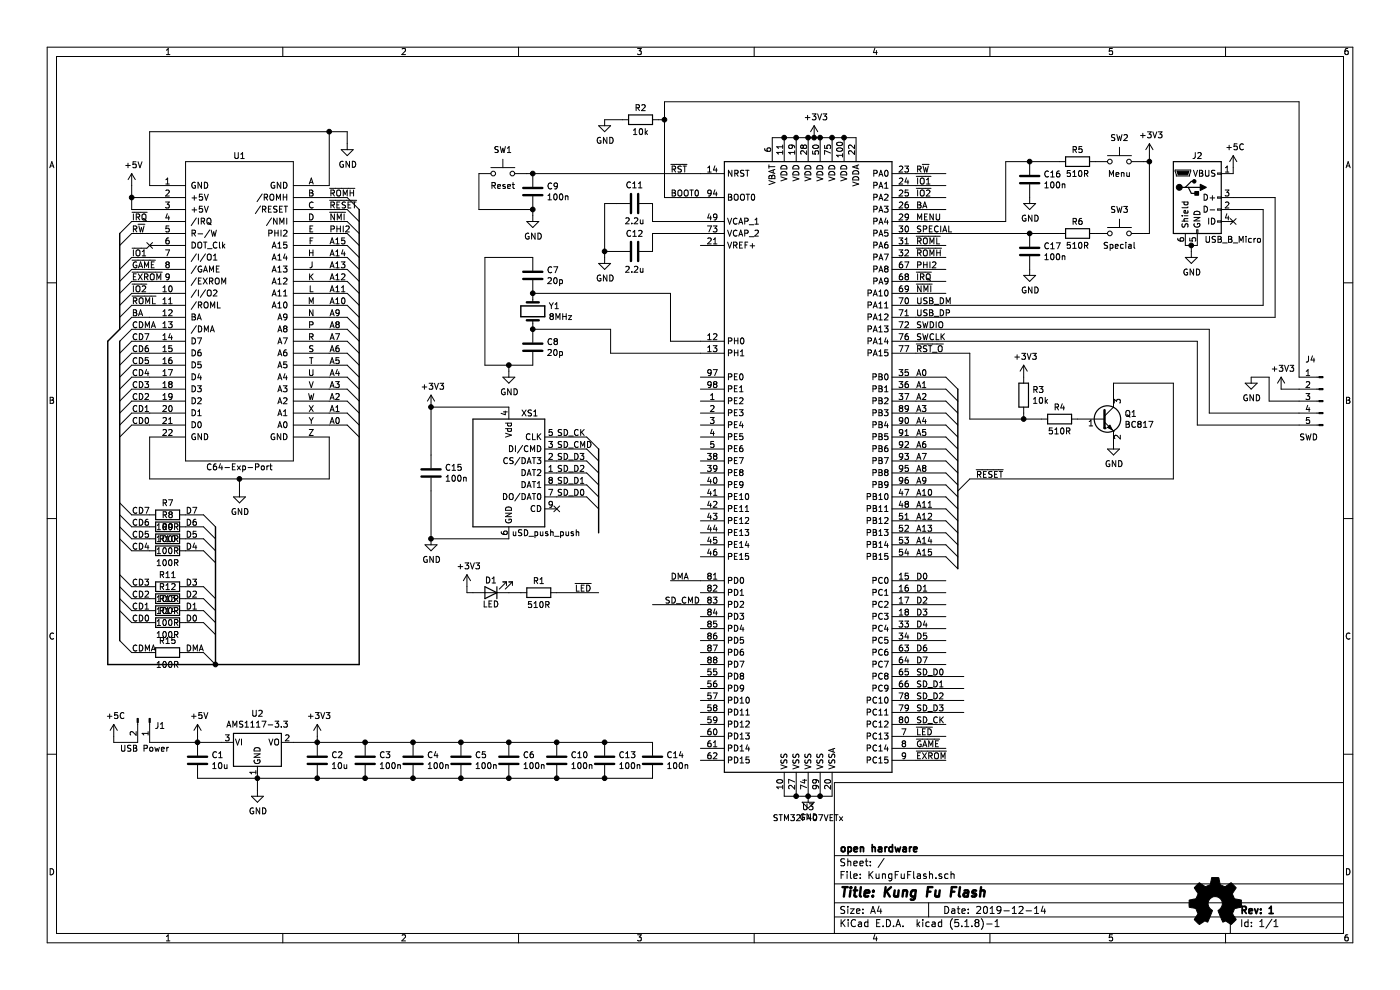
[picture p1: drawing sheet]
EESchema Schematic File Version 4
EELAYER 30 0
EELAYER END
$Descr A4 11693 8268
encoding utf-8
Sheet 1 1
Title "Kung Fu Flash"
Date "2019-12-14"
Rev "1"
Comp "open hardware"
Comment1 ""
Comment2 ""
Comment3 ""
Comment4 ""
$EndDescr
Wire Wire Line
	1100 1550 1100 1650
Wire Wire Line
	1100 1650 1250 1650
Wire Wire Line
	1250 1550 1250 1100
Wire Wire Line
	2750 1100 2750 1550
$Comp
L power:GND #PWR0101
U 1 1
P 2900 1200
F 0 "#PWR0101" H 2900 950 50  0001 C CNN
F 1 "GND" H 2905 1027 50  0000 C CNN
F 2 "" H 2900 1200 50  0001 C CNN
F 3 "" H 2900 1200 50  0001 C CNN
	1    2900 1200
	1    0    0    -1  
$EndComp
Wire Wire Line
	2900 1100 2900 1200
Wire Wire Line
	1250 1100 2750 1100
Wire Wire Line
	2900 1100 2750 1100
Connection ~ 2750 1100
NoConn ~ 1250 2050
Entry Wire Line
	1000 1950 1100 1850
Entry Wire Line
	1000 2050 1100 1950
Entry Wire Line
	1000 2250 1100 2150
Entry Wire Line
	1000 2350 1100 2250
Entry Wire Line
	1000 2450 1100 2350
Entry Wire Line
	1000 2550 1100 2450
Entry Wire Line
	1000 2650 1100 2550
Entry Wire Line
	1000 2750 1100 2650
Entry Bus Bus
	900  2850 1000 2750
Entry Wire Line
	1000 2950 1100 2850
Entry Wire Line
	1000 3050 1100 2950
Entry Wire Line
	1000 3150 1100 3050
Entry Wire Line
	1000 3250 1100 3150
Entry Wire Line
	1000 3350 1100 3250
Entry Wire Line
	1000 3450 1100 3350
Entry Wire Line
	1000 3550 1100 3450
Entry Wire Line
	1000 3650 1100 3550
Wire Wire Line
	1250 3650 1250 4000
Wire Wire Line
	2750 4000 2750 3650
Entry Wire Line
	1000 4200 1100 4300
Entry Wire Line
	1000 4300 1100 4400
Entry Wire Line
	1000 4400 1100 4500
Entry Wire Line
	1000 4500 1100 4600
$Comp
L power:GND #PWR0102
U 1 1
P 2000 4100
F 0 "#PWR0102" H 2000 3850 50  0001 C CNN
F 1 "GND" H 2005 3927 50  0000 C CNN
F 2 "" H 2000 4100 50  0001 C CNN
F 3 "" H 2000 4100 50  0001 C CNN
	1    2000 4100
	1    0    0    -1  
$EndComp
Entry Wire Line
	1000 4800 1100 4900
Entry Wire Line
	1000 4900 1100 5000
Entry Wire Line
	1000 5000 1100 5100
Entry Wire Line
	1000 5100 1100 5200
Entry Wire Line
	1700 4300 1800 4400
Entry Wire Line
	1700 4400 1800 4500
Entry Wire Line
	1700 4500 1800 4600
Entry Wire Line
	1700 4600 1800 4700
Entry Wire Line
	1700 4900 1800 5000
Entry Wire Line
	1700 5000 1800 5100
Entry Wire Line
	1700 5100 1800 5200
Entry Wire Line
	1700 5200 1800 5300
Wire Wire Line
	1250 4000 2000 4000
Wire Wire Line
	2000 4100 2000 4000
Connection ~ 2000 4000
Wire Wire Line
	2000 4000 2750 4000
Text Label 1100 2850 0    50   ~ 0
CD7
Wire Wire Line
	1100 1850 1250 1850
Wire Wire Line
	1100 1950 1250 1950
Wire Wire Line
	1100 2150 1250 2150
Wire Wire Line
	1100 2250 1250 2250
Wire Wire Line
	1100 2850 1250 2850
Wire Wire Line
	1100 2950 1250 2950
Wire Wire Line
	1100 3050 1250 3050
Wire Wire Line
	1100 3150 1250 3150
Wire Wire Line
	1100 3250 1250 3250
Wire Wire Line
	1100 3350 1250 3350
Wire Wire Line
	1100 3450 1250 3450
Wire Wire Line
	1100 3550 1250 3550
Wire Wire Line
	1100 4300 1250 4300
Wire Wire Line
	1100 4400 1250 4400
Wire Wire Line
	1100 4500 1250 4500
Wire Wire Line
	1100 4600 1250 4600
Wire Wire Line
	1100 4900 1250 4900
Wire Wire Line
	1100 5000 1250 5000
Wire Wire Line
	1100 5100 1250 5100
Wire Wire Line
	1100 5200 1250 5200
Wire Wire Line
	1550 4300 1700 4300
Wire Wire Line
	1550 4400 1700 4400
Wire Wire Line
	1550 4500 1700 4500
Wire Wire Line
	1550 4600 1700 4600
Wire Wire Line
	1550 4900 1700 4900
Wire Wire Line
	1550 5000 1700 5000
Wire Wire Line
	1550 5100 1700 5100
Wire Wire Line
	1550 5200 1700 5200
Text Label 1100 2950 0    50   ~ 0
CD6
Text Label 1100 3050 0    50   ~ 0
CD5
Text Label 1100 3150 0    50   ~ 0
CD4
Text Label 1100 3250 0    50   ~ 0
CD3
Text Label 1100 3350 0    50   ~ 0
CD2
Text Label 1100 3450 0    50   ~ 0
CD1
Text Label 1100 3550 0    50   ~ 0
CD0
Wire Wire Line
	1100 2350 1250 2350
Wire Wire Line
	1100 2450 1250 2450
Wire Wire Line
	1100 2550 1250 2550
Wire Wire Line
	1100 2650 1250 2650
Text Label 1100 4300 0    50   ~ 0
CD7
Text Label 1100 4400 0    50   ~ 0
CD6
Text Label 1100 4500 0    50   ~ 0
CD5
Text Label 1100 4600 0    50   ~ 0
CD4
Text Label 1100 4900 0    50   ~ 0
CD3
Text Label 1100 5000 0    50   ~ 0
CD2
Text Label 1100 5100 0    50   ~ 0
CD1
Text Label 1100 5200 0    50   ~ 0
CD0
Text Label 1550 4300 0    50   ~ 0
D7
Text Label 1550 4400 0    50   ~ 0
D6
Text Label 1550 4500 0    50   ~ 0
D5
Text Label 1550 4600 0    50   ~ 0
D4
Text Label 1550 4900 0    50   ~ 0
D3
Text Label 1550 5000 0    50   ~ 0
D2
Text Label 1550 5100 0    50   ~ 0
D1
Text Label 1550 5200 0    50   ~ 0
D0
Entry Wire Line
	2900 1650 3000 1750
Entry Wire Line
	2900 1750 3000 1850
Entry Wire Line
	2900 1850 3000 1950
Entry Wire Line
	2900 1950 3000 2050
Entry Wire Line
	2900 2050 3000 2150
Entry Wire Line
	2900 2150 3000 2250
Entry Wire Line
	2900 2250 3000 2350
Entry Wire Line
	2900 2350 3000 2450
Entry Wire Line
	2900 2450 3000 2550
Entry Wire Line
	2900 2550 3000 2650
Entry Wire Line
	2900 2650 3000 2750
Entry Wire Line
	2900 2750 3000 2850
Entry Wire Line
	2900 2850 3000 2950
Entry Wire Line
	2900 2950 3000 3050
Entry Wire Line
	2900 3050 3000 3150
Entry Wire Line
	2900 3150 3000 3250
Entry Wire Line
	2900 3250 3000 3350
Entry Wire Line
	2900 3350 3000 3450
Entry Wire Line
	2900 3450 3000 3550
Entry Wire Line
	2900 3550 3000 3650
Wire Wire Line
	2750 1650 2900 1650
Wire Wire Line
	2900 1750 2750 1750
Wire Wire Line
	2750 1850 2900 1850
Wire Wire Line
	2900 1950 2750 1950
Wire Wire Line
	2750 2050 2900 2050
Wire Wire Line
	2900 2150 2750 2150
Wire Wire Line
	2750 2250 2900 2250
Wire Wire Line
	2900 2350 2750 2350
Wire Wire Line
	2750 2450 2900 2450
Wire Wire Line
	2900 2550 2750 2550
Wire Wire Line
	2750 2650 2900 2650
Wire Wire Line
	2900 2750 2750 2750
Wire Wire Line
	2750 2850 2900 2850
Wire Wire Line
	2900 2950 2750 2950
Wire Wire Line
	2750 3050 2900 3050
Wire Wire Line
	2900 3150 2750 3150
Wire Wire Line
	2750 3250 2900 3250
Wire Wire Line
	2900 3350 2750 3350
Wire Wire Line
	2750 3450 2900 3450
Wire Wire Line
	2900 3550 2750 3550
Text Label 2750 1650 0    50   ~ 0
~ROMH
Text Label 2750 1750 0    50   ~ 0
~RESET
Text Label 2750 1850 0    50   ~ 0
~NMI
Text Label 2750 1950 0    50   ~ 0
PHI2
Text Label 2750 2050 0    50   ~ 0
A15
Text Label 2750 2150 0    50   ~ 0
A14
Text Label 2750 2250 0    50   ~ 0
A13
Text Label 2750 2350 0    50   ~ 0
A12
Text Label 2750 2450 0    50   ~ 0
A11
Text Label 2750 2550 0    50   ~ 0
A10
Text Label 2750 2650 0    50   ~ 0
A9
Text Label 2750 2750 0    50   ~ 0
A8
Text Label 2750 2850 0    50   ~ 0
A7
Text Label 2750 2950 0    50   ~ 0
A6
Text Label 2750 3050 0    50   ~ 0
A5
Text Label 2750 3150 0    50   ~ 0
A4
Text Label 2750 3250 0    50   ~ 0
A3
Text Label 2750 3350 0    50   ~ 0
A2
Text Label 2750 3450 0    50   ~ 0
A1
Text Label 2750 3550 0    50   ~ 0
A0
Text Label 1100 1850 0    50   ~ 0
~IRQ
Text Label 1100 1950 0    50   ~ 0
R~W
Text Label 1100 2150 0    50   ~ 0
~IO1
Text Label 1100 2250 0    50   ~ 0
~GAME
Text Label 1100 2350 0    50   ~ 0
~EXROM
Text Label 1100 2450 0    50   ~ 0
~IO2
Text Label 1100 2550 0    50   ~ 0
~ROML
Text Label 1100 2650 0    50   ~ 0
BA
Wire Wire Line
	1250 1750 1100 1750
Wire Wire Line
	1100 1750 1100 1650
Connection ~ 1100 1650
Entry Wire Line
	7900 3150 8000 3250
Entry Wire Line
	7900 3250 8000 3350
Entry Wire Line
	7900 3350 8000 3450
Entry Wire Line
	7900 3450 8000 3550
Entry Wire Line
	7900 3550 8000 3650
Entry Wire Line
	7900 3650 8000 3750
Entry Wire Line
	7900 3750 8000 3850
Entry Wire Line
	7900 3850 8000 3950
Entry Wire Line
	7900 3950 8000 4050
Entry Wire Line
	7900 4050 8000 4150
Entry Wire Line
	7900 4150 8000 4250
Entry Wire Line
	7900 4250 8000 4350
Entry Wire Line
	7900 4350 8000 4450
Entry Wire Line
	7900 4450 8000 4550
Entry Wire Line
	7900 4550 8000 4650
Entry Wire Line
	7900 4650 8000 4750
Text Label 7650 1450 0    50   ~ 0
R~W
Text Label 7650 1550 0    50   ~ 0
~IO1
Text Label 7650 1650 0    50   ~ 0
~IO2
Text Label 7650 1750 0    50   ~ 0
BA
Text Label 7650 1850 0    50   ~ 0
MENU
Text Label 7650 1950 0    50   ~ 0
SPECIAL
Text Label 7650 2050 0    50   ~ 0
~ROML
Text Label 7650 2150 0    50   ~ 0
~ROMH
Text Label 7650 2250 0    50   ~ 0
PHI2
Text Label 7650 2350 0    50   ~ 0
~IRQ
Text Label 7650 2450 0    50   ~ 0
~NMI
Text Label 7650 2550 0    50   ~ 0
USB_DM
Text Label 7650 2650 0    50   ~ 0
USB_DP
Text Label 7650 2750 0    50   ~ 0
SWDIO
Text Label 7650 2850 0    50   ~ 0
SWCLK
Text Label 7650 2950 0    50   ~ 0
~RST_O
$Comp
L Switch:SW_Push SW2
U 1 1
P 9350 1350
F 0 "SW2" H 9350 1550 50  0000 C CNN
F 1 "Menu" H 9350 1250 50  0000 C CNN
F 2 "Button_Switch_THT:SW_PUSH_6mm_H8mm" H 9350 1550 50  0001 C CNN
F 3 "" H 9350 1550 50  0001 C CNN
	1    9350 1350
	-1   0    0    -1  
$EndComp
$Comp
L Switch:SW_Push SW3
U 1 1
P 9350 1950
F 0 "SW3" H 9350 2150 50  0000 C CNN
F 1 "Special" H 9350 1850 50  0000 C CNN
F 2 "Button_Switch_THT:SW_PUSH_6mm_H8mm" H 9350 2150 50  0001 C CNN
F 3 "" H 9350 2150 50  0001 C CNN
	1    9350 1950
	-1   0    0    -1  
$EndComp
$Comp
L Device:R R5
U 1 1
P 9000 1350
F 0 "R5" V 8900 1350 50  0000 C CNN
F 1 "510R" V 9100 1350 50  0000 C CNN
F 2 "Resistor_SMD:R_0805_2012Metric_Pad1.15x1.40mm_HandSolder" V 8930 1350 50  0001 C CNN
F 3 "~" H 9000 1350 50  0001 C CNN
	1    9000 1350
	0    1    1    0   
$EndComp
$Comp
L Device:R R6
U 1 1
P 9000 1950
F 0 "R6" V 8900 1950 50  0000 C CNN
F 1 "510R" V 9100 1950 50  0000 C CNN
F 2 "Resistor_SMD:R_0805_2012Metric_Pad1.15x1.40mm_HandSolder" V 8930 1950 50  0001 C CNN
F 3 "~" H 9000 1950 50  0001 C CNN
	1    9000 1950
	0    1    1    0   
$EndComp
$Comp
L power:+3V3 #PWR0103
U 1 1
P 9600 1300
F 0 "#PWR0103" H 9600 1150 50  0001 C CNN
F 1 "+3V3" H 9615 1473 50  0000 C CNN
F 2 "" H 9600 1300 50  0001 C CNN
F 3 "" H 9600 1300 50  0001 C CNN
	1    9600 1300
	1    0    0    -1  
$EndComp
$Comp
L Device:R R3
U 1 1
P 8550 3300
F 0 "R3" H 8620 3346 50  0000 L CNN
F 1 "10k" H 8620 3255 50  0000 L CNN
F 2 "Resistor_SMD:R_0805_2012Metric_Pad1.15x1.40mm_HandSolder" V 8480 3300 50  0001 C CNN
F 3 "~" H 8550 3300 50  0001 C CNN
	1    8550 3300
	1    0    0    -1  
$EndComp
$Comp
L Device:R R4
U 1 1
P 8850 3500
F 0 "R4" V 8750 3500 50  0000 C CNN
F 1 "510R" V 8950 3500 50  0000 C CNN
F 2 "Resistor_SMD:R_0805_2012Metric_Pad1.15x1.40mm_HandSolder" V 8780 3500 50  0001 C CNN
F 3 "~" H 8850 3500 50  0001 C CNN
	1    8850 3500
	0    1    1    0   
$EndComp
$Comp
L Transistor_BJT:BC817 Q1
U 1 1
P 9200 3500
F 0 "Q1" H 9391 3546 50  0000 L CNN
F 1 "BC817" H 9391 3455 50  0000 L CNN
F 2 "Package_TO_SOT_SMD:SOT-23" H 9400 3425 50  0001 L CIN
F 3 "http://www.fairchildsemi.com/ds/BC/BC817.pdf" H 9200 3500 50  0001 L CNN
	1    9200 3500
	1    0    0    -1  
$EndComp
$Comp
L power:GND #PWR0104
U 1 1
P 9300 3700
F 0 "#PWR0104" H 9300 3450 50  0001 C CNN
F 1 "GND" H 9305 3527 50  0000 C CNN
F 2 "" H 9300 3700 50  0001 C CNN
F 3 "" H 9300 3700 50  0001 C CNN
	1    9300 3700
	1    0    0    -1  
$EndComp
$Comp
L power:+3V3 #PWR0105
U 1 1
P 8550 3150
F 0 "#PWR0105" H 8550 3000 50  0001 C CNN
F 1 "+3V3" H 8565 3323 50  0000 C CNN
F 2 "" H 8550 3150 50  0001 C CNN
F 3 "" H 8550 3150 50  0001 C CNN
	1    8550 3150
	1    0    0    -1  
$EndComp
Entry Wire Line
	8000 4100 8100 4000
Wire Wire Line
	9300 3200 9300 3300
Text Label 8150 4000 0    50   ~ 0
~RESET
Wire Wire Line
	7650 1450 7900 1450
Wire Wire Line
	7650 1550 7900 1550
Wire Wire Line
	7650 1650 7900 1650
Wire Wire Line
	7650 1750 7900 1750
Wire Wire Line
	7650 2050 7900 2050
Wire Wire Line
	7650 2150 7900 2150
Wire Wire Line
	7650 2250 7900 2250
Wire Wire Line
	7650 2350 7900 2350
Wire Wire Line
	7650 2450 7900 2450
Wire Wire Line
	7650 3250 7900 3250
Wire Wire Line
	7650 3450 7900 3450
Wire Wire Line
	7650 3550 7900 3550
Wire Wire Line
	7650 3650 7900 3650
Wire Wire Line
	7650 3750 7900 3750
Wire Wire Line
	7650 3850 7900 3850
Wire Wire Line
	7650 3950 7900 3950
Wire Wire Line
	7650 4050 7900 4050
Wire Wire Line
	7650 4150 7900 4150
Wire Wire Line
	7650 4250 7900 4250
Wire Wire Line
	7650 4350 7900 4350
Wire Wire Line
	7650 4450 7900 4450
Wire Wire Line
	7650 4550 7900 4550
Wire Wire Line
	7650 4650 7900 4650
Wire Wire Line
	7650 3350 7900 3350
Wire Wire Line
	9800 4000 9800 3200
Wire Wire Line
	8550 3450 8550 3500
$Comp
L KungFuFlash-rescue:USB_B_Micro-Connector-KungFuFlash-rescue J2
U 1 1
P 10000 1650
F 0 "J2" H 10000 2000 50  0000 C CNN
F 1 "USB_B_Micro" H 10300 1300 50  0000 C CNN
F 2 "mod:Conn_USBmicro-B_ebay-side_TH" H 10150 1600 50  0001 C CNN
F 3 "~" H 10150 1600 50  0001 C CNN
	1    10000 1650
	1    0    0    -1  
$EndComp
$Comp
L power:GND #PWR0106
U 1 1
P 9950 2100
F 0 "#PWR0106" H 9950 1850 50  0001 C CNN
F 1 "GND" H 9955 1927 50  0000 C CNN
F 2 "" H 9950 2100 50  0001 C CNN
F 3 "" H 9950 2100 50  0001 C CNN
	1    9950 2100
	1    0    0    -1  
$EndComp
Wire Wire Line
	9900 2050 9950 2050
Connection ~ 9950 2050
Wire Wire Line
	9950 2050 10000 2050
Wire Wire Line
	9950 2100 9950 2050
$Comp
L power:+5C #PWR0107
U 1 1
P 10300 1400
F 0 "#PWR0107" H 10300 1250 50  0001 C CNN
F 1 "+5C" H 10315 1573 50  0000 C CNN
F 2 "" H 10300 1400 50  0001 C CNN
F 3 "" H 10300 1400 50  0001 C CNN
	1    10300 1400
	1    0    0    -1  
$EndComp
Wire Wire Line
	10300 1450 10300 1400
NoConn ~ 10300 1850
Wire Wire Line
	10550 2550 10550 1750
Wire Wire Line
	10550 1750 10300 1750
Wire Wire Line
	10300 1650 10650 1650
Wire Wire Line
	10650 1650 10650 2650
$Comp
L power:+5V #PWR0108
U 1 1
P 1100 1550
F 0 "#PWR0108" H 1100 1400 50  0001 C CNN
F 1 "+5V" H 1115 1723 50  0000 C CNN
F 2 "" H 1100 1550 50  0001 C CNN
F 3 "" H 1100 1550 50  0001 C CNN
	1    1100 1550
	1    0    0    -1  
$EndComp
Wire Wire Line
	8100 3500 8550 3500
Wire Wire Line
	8100 4000 9800 4000
$Comp
L Device:R R2
U 1 1
P 5350 1000
F 0 "R2" V 5250 1000 50  0000 C CNN
F 1 "10k" V 5450 1000 50  0000 C CNN
F 2 "Resistor_SMD:R_0805_2012Metric_Pad1.15x1.40mm_HandSolder" V 5280 1000 50  0001 C CNN
F 3 "~" H 5350 1000 50  0001 C CNN
	1    5350 1000
	0    1    1    0   
$EndComp
Wire Wire Line
	5500 1000 5550 1000
$Comp
L power:GND #PWR0109
U 1 1
P 5050 1000
F 0 "#PWR0109" H 5050 750 50  0001 C CNN
F 1 "GND" H 5055 827 50  0000 C CNN
F 2 "" H 5050 1000 50  0001 C CNN
F 3 "" H 5050 1000 50  0001 C CNN
	1    5050 1000
	1    0    0    -1  
$EndComp
Wire Wire Line
	5050 1000 5200 1000
$Comp
L Device:Crystal Y1
U 1 1
P 4450 2600
F 0 "Y1" V 4404 2731 50  0000 L CNN
F 1 "8MHz" V 4495 2731 50  0000 L CNN
F 2 "Crystal:Crystal_SMD_5032-2Pin_5.0x3.2mm" H 4450 2600 50  0001 C CNN
F 3 "~" H 4450 2600 50  0001 C CNN
	1    4450 2600
	0    1    1    0   
$EndComp
$Comp
L Device:C C7
U 1 1
P 4450 2300
F 0 "C7" H 4565 2346 50  0000 L CNN
F 1 "20p" H 4565 2255 50  0000 L CNN
F 2 "Capacitor_SMD:C_0603_1608Metric_Pad1.05x0.95mm_HandSolder" H 4488 2150 50  0001 C CNN
F 3 "~" H 4450 2300 50  0001 C CNN
	1    4450 2300
	1    0    0    -1  
$EndComp
Connection ~ 4450 2450
$Comp
L Device:C C8
U 1 1
P 4450 2900
F 0 "C8" H 4565 2946 50  0000 L CNN
F 1 "20p" H 4565 2855 50  0000 L CNN
F 2 "Capacitor_SMD:C_0603_1608Metric_Pad1.05x0.95mm_HandSolder" H 4488 2750 50  0001 C CNN
F 3 "~" H 4450 2900 50  0001 C CNN
	1    4450 2900
	1    0    0    -1  
$EndComp
Connection ~ 4450 2750
Wire Wire Line
	4450 2150 4050 2150
Wire Wire Line
	4050 2150 4050 3050
Wire Wire Line
	4050 3050 4250 3050
$Comp
L power:GND #PWR0110
U 1 1
P 4250 3100
F 0 "#PWR0110" H 4250 2850 50  0001 C CNN
F 1 "GND" H 4255 2927 50  0000 C CNN
F 2 "" H 4250 3100 50  0001 C CNN
F 3 "" H 4250 3100 50  0001 C CNN
	1    4250 3100
	1    0    0    -1  
$EndComp
Connection ~ 4250 3050
Wire Wire Line
	4250 3050 4450 3050
Wire Wire Line
	4250 3050 4250 3100
$Comp
L Connector:Conn_01x05_Male J4
U 1 1
P 11050 3350
F 0 "J4" H 11200 3700 50  0000 R CNN
F 1 "SWD" H 11250 3050 50  0000 R CNN
F 2 "Connector_PinHeader_2.54mm:PinHeader_1x05_P2.54mm_Vertical" H 11050 3350 50  0001 C CNN
F 3 "~" H 11050 3350 50  0001 C CNN
	1    11050 3350
	-1   0    0    -1  
$EndComp
Wire Wire Line
	7650 3150 7900 3150
Wire Wire Line
	7650 2950 8100 2950
Wire Wire Line
	5550 1650 5550 1000
Wire Wire Line
	10850 850  10850 3150
$Comp
L power:+3V3 #PWR0111
U 1 1
P 10700 3250
F 0 "#PWR0111" H 10700 3100 50  0001 C CNN
F 1 "+3V3" H 10715 3423 50  0000 C CNN
F 2 "" H 10700 3250 50  0001 C CNN
F 3 "" H 10700 3250 50  0001 C CNN
	1    10700 3250
	1    0    0    -1  
$EndComp
Wire Wire Line
	10700 3250 10850 3250
$Comp
L power:GND #PWR0112
U 1 1
P 10450 3150
F 0 "#PWR0112" H 10450 2900 50  0001 C CNN
F 1 "GND" H 10455 2977 50  0000 C CNN
F 2 "" H 10450 3150 50  0001 C CNN
F 3 "" H 10450 3150 50  0001 C CNN
	1    10450 3150
	1    0    0    -1  
$EndComp
Wire Wire Line
	10450 3150 10600 3150
Wire Wire Line
	10600 3150 10600 3350
Wire Wire Line
	10600 3350 10850 3350
Text Label 7650 3150 0    50   ~ 0
A0
Text Label 7650 3250 0    50   ~ 0
A1
Text Label 7650 3350 0    50   ~ 0
A2
Text Label 7650 3450 0    50   ~ 0
A3
Text Label 7650 3550 0    50   ~ 0
A4
Text Label 7650 3650 0    50   ~ 0
A5
Text Label 7650 3750 0    50   ~ 0
A6
Text Label 7650 3850 0    50   ~ 0
A7
Text Label 7650 3950 0    50   ~ 0
A8
Text Label 7650 4050 0    50   ~ 0
A9
Text Label 7650 4150 0    50   ~ 0
A10
Text Label 7650 4250 0    50   ~ 0
A11
Text Label 7650 4350 0    50   ~ 0
A12
Text Label 7650 4450 0    50   ~ 0
A13
Text Label 7650 4550 0    50   ~ 0
A14
Text Label 7650 4650 0    50   ~ 0
A15
Text Label 7650 4950 0    50   ~ 0
D1
Text Label 7650 5050 0    50   ~ 0
D2
Text Label 7650 5150 0    50   ~ 0
D3
Text Label 7650 5250 0    50   ~ 0
D4
Text Label 7650 5350 0    50   ~ 0
D5
Text Label 7650 5450 0    50   ~ 0
D6
Text Label 7650 5550 0    50   ~ 0
D7
Text Label 7650 6350 0    50   ~ 0
~EXROM
Text Label 7650 6250 0    50   ~ 0
~GAME
Text Label 7650 6150 0    50   ~ 0
~LED
$Comp
L Device:R R1
U 1 1
P 4500 4950
F 0 "R1" V 4400 4950 50  0000 C CNN
F 1 "510R" V 4600 4950 50  0000 C CNN
F 2 "Resistor_SMD:R_0805_2012Metric_Pad1.15x1.40mm_HandSolder" V 4430 4950 50  0001 C CNN
F 3 "~" H 4500 4950 50  0001 C CNN
	1    4500 4950
	0    1    1    0   
$EndComp
$Comp
L Device:LED D1
U 1 1
P 4100 4950
F 0 "D1" H 4100 4850 50  0000 C CNN
F 1 "LED" H 4100 5050 50  0000 C CNN
F 2 "LED_SMD:LED_0805_2012Metric_Pad1.15x1.40mm_HandSolder" H 4100 4950 50  0001 C CNN
F 3 "~" H 4100 4950 50  0001 C CNN
	1    4100 4950
	-1   0    0    1   
$EndComp
$Comp
L power:+3V3 #PWR0113
U 1 1
P 3900 4900
F 0 "#PWR0113" H 3900 4750 50  0001 C CNN
F 1 "+3V3" H 3915 5073 50  0000 C CNN
F 2 "" H 3900 4900 50  0001 C CNN
F 3 "" H 3900 4900 50  0001 C CNN
	1    3900 4900
	1    0    0    -1  
$EndComp
Wire Wire Line
	3900 4900 3900 4950
Wire Wire Line
	3900 4950 3950 4950
Wire Wire Line
	4250 4950 4350 4950
Text Label 7650 5650 0    50   ~ 0
SD_D0
Text Label 7650 5750 0    50   ~ 0
SD_D1
Text Label 7650 5850 0    50   ~ 0
SD_D2
Text Label 7650 5950 0    50   ~ 0
SD_D3
Text Label 7650 6050 0    50   ~ 0
SD_CK
Wire Wire Line
	8100 2950 8100 3500
$Comp
L power:GND #PWR0115
U 1 1
P 3600 4500
F 0 "#PWR0115" H 3600 4250 50  0001 C CNN
F 1 "GND" H 3605 4327 50  0000 C CNN
F 2 "" H 3600 4500 50  0001 C CNN
F 3 "" H 3600 4500 50  0001 C CNN
	1    3600 4500
	1    0    0    -1  
$EndComp
$Comp
L power:+3V3 #PWR0116
U 1 1
P 3600 3400
F 0 "#PWR0116" H 3600 3250 50  0001 C CNN
F 1 "+3V3" H 3615 3573 50  0000 C CNN
F 2 "" H 3600 3400 50  0001 C CNN
F 3 "" H 3600 3400 50  0001 C CNN
	1    3600 3400
	1    0    0    -1  
$EndComp
$Comp
L Device:C C15
U 1 1
P 3600 3950
F 0 "C15" H 3715 3996 50  0000 L CNN
F 1 "100n" H 3715 3905 50  0000 L CNN
F 2 "Capacitor_SMD:C_0603_1608Metric_Pad1.05x0.95mm_HandSolder" H 3638 3800 50  0001 C CNN
F 3 "~" H 3600 3950 50  0001 C CNN
	1    3600 3950
	1    0    0    -1  
$EndComp
$Comp
L Regulator_Linear:AMS1117-3.3 U2
U 1 1
P 2150 6200
F 0 "U2" H 2150 6442 50  0000 C CNN
F 1 "AMS1117-3.3" H 2150 6351 50  0000 C CNN
F 2 "Package_TO_SOT_SMD:SOT-223-3_TabPin2" H 2150 6400 50  0001 C CNN
F 3 "http://www.advanced-monolithic.com/pdf/ds1117.pdf" H 2250 5950 50  0001 C CNN
	1    2150 6200
	1    0    0    -1  
$EndComp
$Comp
L Device:C C1
U 1 1
P 1650 6350
F 0 "C1" H 1765 6396 50  0000 L CNN
F 1 "10u" H 1765 6305 50  0000 L CNN
F 2 "Capacitor_SMD:C_0805_2012Metric_Pad1.15x1.40mm_HandSolder" H 1688 6200 50  0001 C CNN
F 3 "~" H 1650 6350 50  0001 C CNN
	1    1650 6350
	1    0    0    -1  
$EndComp
$Comp
L Device:C C2
U 1 1
P 2650 6350
F 0 "C2" H 2765 6396 50  0000 L CNN
F 1 "10u" H 2765 6305 50  0000 L CNN
F 2 "Capacitor_SMD:C_0805_2012Metric_Pad1.15x1.40mm_HandSolder" H 2688 6200 50  0001 C CNN
F 3 "~" H 2650 6350 50  0001 C CNN
	1    2650 6350
	1    0    0    -1  
$EndComp
Wire Wire Line
	2450 6200 2650 6200
Wire Wire Line
	1650 6500 2150 6500
Wire Wire Line
	2150 6500 2650 6500
Connection ~ 2150 6500
Wire Wire Line
	2150 6500 2150 6600
$Comp
L power:GND #PWR0117
U 1 1
P 2150 6600
F 0 "#PWR0117" H 2150 6350 50  0001 C CNN
F 1 "GND" H 2155 6427 50  0000 C CNN
F 2 "" H 2150 6600 50  0001 C CNN
F 3 "" H 2150 6600 50  0001 C CNN
	1    2150 6600
	1    0    0    -1  
$EndComp
$Comp
L power:+5V #PWR0118
U 1 1
P 1650 6150
F 0 "#PWR0118" H 1650 6000 50  0001 C CNN
F 1 "+5V" H 1665 6323 50  0000 C CNN
F 2 "" H 1650 6150 50  0001 C CNN
F 3 "" H 1650 6150 50  0001 C CNN
	1    1650 6150
	1    0    0    -1  
$EndComp
Wire Wire Line
	1650 6150 1650 6200
Wire Wire Line
	1850 6200 1650 6200
Connection ~ 1650 6200
$Comp
L power:+5C #PWR0119
U 1 1
P 950 6150
F 0 "#PWR0119" H 950 6000 50  0001 C CNN
F 1 "+5C" H 965 6323 50  0000 C CNN
F 2 "" H 950 6150 50  0001 C CNN
F 3 "" H 950 6150 50  0001 C CNN
	1    950  6150
	1    0    0    -1  
$EndComp
Wire Wire Line
	950  6150 950  6200
Wire Wire Line
	950  6200 1150 6200
$Comp
L Device:C C11
U 1 1
P 5300 1700
F 0 "C11" V 5450 1700 50  0000 C CNN
F 1 "2.2u" V 5150 1700 50  0000 C CNN
F 2 "Capacitor_SMD:C_0805_2012Metric_Pad1.15x1.40mm_HandSolder" H 5338 1550 50  0001 C CNN
F 3 "~" H 5300 1700 50  0001 C CNN
	1    5300 1700
	0    -1   -1   0   
$EndComp
$Comp
L Device:C C12
U 1 1
P 5300 2100
F 0 "C12" V 5150 2100 50  0000 C CNN
F 1 "2.2u" V 5450 2100 50  0000 C CNN
F 2 "Capacitor_SMD:C_0805_2012Metric_Pad1.15x1.40mm_HandSolder" H 5338 1950 50  0001 C CNN
F 3 "~" H 5300 2100 50  0001 C CNN
	1    5300 2100
	0    1    1    0   
$EndComp
$Comp
L power:GND #PWR0120
U 1 1
P 5050 2150
F 0 "#PWR0120" H 5050 1900 50  0001 C CNN
F 1 "GND" H 5055 1977 50  0000 C CNN
F 2 "" H 5050 2150 50  0001 C CNN
F 3 "" H 5050 2150 50  0001 C CNN
	1    5050 2150
	1    0    0    -1  
$EndComp
Wire Wire Line
	5150 1700 5050 1700
Wire Wire Line
	5050 1700 5050 2100
Wire Wire Line
	5050 2100 5150 2100
Connection ~ 5050 2100
Wire Wire Line
	5050 2100 5050 2150
Connection ~ 6800 1150
$Comp
L power:+3V3 #PWR0121
U 1 1
P 6800 1150
F 0 "#PWR0121" H 6800 1000 50  0001 C CNN
F 1 "+3V3" H 6815 1323 50  0000 C CNN
F 2 "" H 6800 1150 50  0001 C CNN
F 3 "" H 6800 1150 50  0001 C CNN
	1    6800 1150
	1    0    0    -1  
$EndComp
Wire Wire Line
	6650 6650 6750 6650
Connection ~ 6750 6650
Wire Wire Line
	6750 6650 6850 6650
$Comp
L power:GND #PWR0122
U 1 1
P 6750 6650
F 0 "#PWR0122" H 6750 6400 50  0001 C CNN
F 1 "GND" H 6755 6477 50  0000 C CNN
F 2 "" H 6750 6650 50  0001 C CNN
F 3 "" H 6750 6650 50  0001 C CNN
	1    6750 6650
	1    0    0    -1  
$EndComp
Text Label 5600 1450 0    50   ~ 0
~RST
$Comp
L Switch:SW_Push SW1
U 1 1
P 4200 1450
F 0 "SW1" H 4200 1650 50  0000 C CNN
F 1 "Reset" H 4200 1350 50  0000 C CNN
F 2 "Button_Switch_THT:SW_PUSH_6mm_H8mm" H 4200 1650 50  0001 C CNN
F 3 "" H 4200 1650 50  0001 C CNN
	1    4200 1450
	1    0    0    -1  
$EndComp
Wire Wire Line
	5450 1700 5450 1850
Wire Wire Line
	5450 1950 5450 2100
Text Label 5600 1650 0    50   ~ 0
BOOT0
Wire Wire Line
	4400 1450 4450 1450
$Comp
L Device:C C9
U 1 1
P 4450 1600
F 0 "C9" H 4565 1646 50  0000 L CNN
F 1 "100n" H 4565 1555 50  0000 L CNN
F 2 "Capacitor_SMD:C_0603_1608Metric_Pad1.05x0.95mm_HandSolder" H 4488 1450 50  0001 C CNN
F 3 "~" H 4450 1600 50  0001 C CNN
	1    4450 1600
	1    0    0    -1  
$EndComp
Connection ~ 4450 1450
$Comp
L power:GND #PWR0123
U 1 1
P 4450 1800
F 0 "#PWR0123" H 4450 1550 50  0001 C CNN
F 1 "GND" H 4455 1627 50  0000 C CNN
F 2 "" H 4450 1800 50  0001 C CNN
F 3 "" H 4450 1800 50  0001 C CNN
	1    4450 1800
	1    0    0    -1  
$EndComp
Wire Wire Line
	4000 1450 4000 1750
Wire Wire Line
	4000 1750 4450 1750
Connection ~ 4450 1750
Wire Wire Line
	4450 1750 4450 1800
$Comp
L Graphic:Logo_Open_Hardware_Small #LOGO1
U 1 1
P 10150 7550
F 0 "#LOGO1" H 10150 7825 50  0001 C CNN
F 1 "Logo_Open_Hardware_Small" H 10150 7325 50  0001 C CNN
F 2 "" H 10150 7550 50  0001 C CNN
F 3 "~" H 10150 7550 50  0001 C CNN
	1    10150 7550
	1    0    0    -1  
$EndComp
$Comp
L Device:C C3
U 1 1
P 3050 6350
F 0 "C3" H 3165 6396 50  0000 L CNN
F 1 "100n" H 3165 6305 50  0000 L CNN
F 2 "Capacitor_SMD:C_0603_1608Metric_Pad1.05x0.95mm_HandSolder" H 3088 6200 50  0001 C CNN
F 3 "~" H 3050 6350 50  0001 C CNN
	1    3050 6350
	1    0    0    -1  
$EndComp
Connection ~ 2650 6200
Wire Wire Line
	3050 6200 2650 6200
Wire Wire Line
	2650 6500 3050 6500
Connection ~ 2650 6500
$Comp
L Device:C C4
U 1 1
P 3450 6350
F 0 "C4" H 3565 6396 50  0000 L CNN
F 1 "100n" H 3565 6305 50  0000 L CNN
F 2 "Capacitor_SMD:C_0603_1608Metric_Pad1.05x0.95mm_HandSolder" H 3488 6200 50  0001 C CNN
F 3 "~" H 3450 6350 50  0001 C CNN
	1    3450 6350
	1    0    0    -1  
$EndComp
$Comp
L Device:C C5
U 1 1
P 3850 6350
F 0 "C5" H 3965 6396 50  0000 L CNN
F 1 "100n" H 3965 6305 50  0000 L CNN
F 2 "Capacitor_SMD:C_0603_1608Metric_Pad1.05x0.95mm_HandSolder" H 3888 6200 50  0001 C CNN
F 3 "~" H 3850 6350 50  0001 C CNN
	1    3850 6350
	1    0    0    -1  
$EndComp
$Comp
L Device:C C6
U 1 1
P 4250 6350
F 0 "C6" H 4365 6396 50  0000 L CNN
F 1 "100n" H 4365 6305 50  0000 L CNN
F 2 "Capacitor_SMD:C_0603_1608Metric_Pad1.05x0.95mm_HandSolder" H 4288 6200 50  0001 C CNN
F 3 "~" H 4250 6350 50  0001 C CNN
	1    4250 6350
	1    0    0    -1  
$EndComp
$Comp
L Device:C C10
U 1 1
P 4650 6350
F 0 "C10" H 4765 6396 50  0000 L CNN
F 1 "100n" H 4765 6305 50  0000 L CNN
F 2 "Capacitor_SMD:C_0603_1608Metric_Pad1.05x0.95mm_HandSolder" H 4688 6200 50  0001 C CNN
F 3 "~" H 4650 6350 50  0001 C CNN
	1    4650 6350
	1    0    0    -1  
$EndComp
$Comp
L Device:C C13
U 1 1
P 5050 6350
F 0 "C13" H 5165 6396 50  0000 L CNN
F 1 "100n" H 5165 6305 50  0000 L CNN
F 2 "Capacitor_SMD:C_0603_1608Metric_Pad1.05x0.95mm_HandSolder" H 5088 6200 50  0001 C CNN
F 3 "~" H 5050 6350 50  0001 C CNN
	1    5050 6350
	1    0    0    -1  
$EndComp
$Comp
L Device:C C14
U 1 1
P 5450 6350
F 0 "C14" H 5565 6396 50  0000 L CNN
F 1 "100n" H 5565 6305 50  0000 L CNN
F 2 "Capacitor_SMD:C_0603_1608Metric_Pad1.05x0.95mm_HandSolder" H 5488 6200 50  0001 C CNN
F 3 "~" H 5450 6350 50  0001 C CNN
	1    5450 6350
	1    0    0    -1  
$EndComp
Connection ~ 3050 6200
Connection ~ 3450 6200
Wire Wire Line
	3450 6200 3050 6200
Connection ~ 3850 6200
Wire Wire Line
	3850 6200 3450 6200
Connection ~ 4250 6200
Wire Wire Line
	4250 6200 3850 6200
Connection ~ 4650 6200
Wire Wire Line
	4650 6200 4250 6200
Wire Wire Line
	5050 6200 4650 6200
Wire Wire Line
	3050 6500 3450 6500
Connection ~ 3050 6500
Connection ~ 3450 6500
Wire Wire Line
	3450 6500 3850 6500
Connection ~ 3850 6500
Wire Wire Line
	3850 6500 4250 6500
Connection ~ 4250 6500
Wire Wire Line
	4250 6500 4650 6500
Connection ~ 4650 6500
Wire Wire Line
	4650 6500 5050 6500
Connection ~ 5050 6500
Wire Wire Line
	5050 6500 5450 6500
$Comp
L Connector:Conn_01x02_Male J1
U 1 1
P 1250 6000
F 0 "J1" V 1310 6040 50  0000 L CNN
F 1 "USB Power" V 1500 5750 50  0000 L CNN
F 2 "Connector_PinHeader_2.54mm:PinHeader_1x02_P2.54mm_Vertical" H 1250 6000 50  0001 C CNN
F 3 "~" H 1250 6000 50  0001 C CNN
	1    1250 6000
	0    1    1    0   
$EndComp
Wire Wire Line
	1250 6200 1650 6200
$Comp
L uSD_push-push_ebay:SD_ebay-uSD-push_push_SMD XS1
U 1 1
P 4300 3950
F 0 "XS1" H 4500 4450 50  0000 R CNN
F 1 "uSD_push_push" H 4850 3450 50  0000 R CNN
F 2 "mod:Conn_uSDcard" H 4250 3850 10  0001 C CNN
F 3 "_" H 4250 3800 10  0001 C CNN
F 4 "_" H 4250 3800 10  0001 C CNN "Manf#"
F 5 "ebay" H 4250 3800 10  0001 C CNN "Manf"
	1    4300 3950
	1    0    0    -1  
$EndComp
Wire Wire Line
	3600 4500 4250 4500
Wire Wire Line
	3600 4100 3600 4500
Connection ~ 3600 4500
Wire Wire Line
	4250 3400 3600 3400
Wire Wire Line
	3600 3400 3600 3800
Connection ~ 3600 3400
NoConn ~ 4650 4250
Entry Wire Line
	4900 3650 5000 3750
Entry Wire Line
	4900 3750 5000 3850
Entry Wire Line
	4900 3850 5000 3950
Entry Wire Line
	4900 3950 5000 4050
Entry Wire Line
	4900 4050 5000 4150
Entry Wire Line
	4900 4150 5000 4250
Wire Wire Line
	4650 3650 4900 3650
Wire Wire Line
	4900 3750 4650 3750
Wire Wire Line
	4650 3850 4900 3850
Wire Wire Line
	4900 3950 4650 3950
Wire Wire Line
	4650 4050 4900 4050
Wire Wire Line
	4900 4150 4650 4150
Text Label 4650 3650 0    50   ~ 0
SD_CK
Text Label 4650 3750 0    50   ~ 0
SD_CMD
Text Label 4650 3850 0    50   ~ 0
SD_D3
Text Label 4650 3950 0    50   ~ 0
SD_D2
Text Label 4650 4050 0    50   ~ 0
SD_D1
Text Label 4650 4150 0    50   ~ 0
SD_D0
Wire Wire Line
	4650 4950 5000 4950
Wire Wire Line
	4450 2450 5600 2450
Wire Wire Line
	4450 2750 5100 2750
$Comp
L power:+3V3 #PWR0114
U 1 1
P 2650 6150
F 0 "#PWR0114" H 2650 6000 50  0001 C CNN
F 1 "+3V3" H 2665 6323 50  0000 C CNN
F 2 "" H 2650 6150 50  0001 C CNN
F 3 "" H 2650 6150 50  0001 C CNN
	1    2650 6150
	1    0    0    -1  
$EndComp
Wire Wire Line
	2650 6200 2650 6150
Wire Wire Line
	9600 1300 9600 1350
Connection ~ 9600 1350
$Comp
L Device:C C17
U 1 1
P 8600 2100
F 0 "C17" H 8715 2146 50  0000 L CNN
F 1 "100n" H 8715 2055 50  0000 L CNN
F 2 "Capacitor_SMD:C_0603_1608Metric_Pad1.05x0.95mm_HandSolder" H 8638 1950 50  0001 C CNN
F 3 "~" H 8600 2100 50  0001 C CNN
	1    8600 2100
	1    0    0    -1  
$EndComp
$Comp
L Device:C C16
U 1 1
P 8600 1500
F 0 "C16" H 8715 1546 50  0000 L CNN
F 1 "100n" H 8715 1455 50  0000 L CNN
F 2 "Capacitor_SMD:C_0603_1608Metric_Pad1.05x0.95mm_HandSolder" H 8638 1350 50  0001 C CNN
F 3 "~" H 8600 1500 50  0001 C CNN
	1    8600 1500
	1    0    0    -1  
$EndComp
Wire Wire Line
	9600 1350 9600 1950
$Comp
L power:GND #PWR0124
U 1 1
P 8600 2250
F 0 "#PWR0124" H 8600 2000 50  0001 C CNN
F 1 "GND" H 8605 2077 50  0000 C CNN
F 2 "" H 8600 2250 50  0001 C CNN
F 3 "" H 8600 2250 50  0001 C CNN
	1    8600 2250
	1    0    0    -1  
$EndComp
Wire Wire Line
	9550 1350 9600 1350
Wire Wire Line
	9600 1950 9550 1950
Wire Wire Line
	8400 1350 8600 1350
Connection ~ 8600 1350
$Comp
L power:GND #PWR0125
U 1 1
P 8600 1650
F 0 "#PWR0125" H 8600 1400 50  0001 C CNN
F 1 "GND" H 8605 1477 50  0000 C CNN
F 2 "" H 8600 1650 50  0001 C CNN
F 3 "" H 8600 1650 50  0001 C CNN
	1    8600 1650
	1    0    0    -1  
$EndComp
Wire Wire Line
	7650 2650 10650 2650
Wire Wire Line
	7650 1850 8400 1850
Wire Wire Line
	8600 1350 8850 1350
Wire Wire Line
	8600 1950 8850 1950
Wire Wire Line
	6800 1150 6850 1150
$Comp
L MCU_ST_STM32F4:STM32F407VETx U3
U 1 1
P 6750 3850
F 0 "U3" H 6750 961 50  0000 C CNN
F 1 "STM32F407VETx" H 6750 870 50  0000 C CNN
F 2 "Package_QFP:LQFP-100_14x14mm_P0.5mm" H 6050 1250 50  0001 R CNN
F 3 "http://www.st.com/st-web-ui/static/active/en/resource/technical/document/datasheet/DM00037051.pdf" H 6750 3850 50  0001 C CNN
	1    6750 3850
	1    0    0    -1  
$EndComp
Wire Wire Line
	6750 1150 6800 1150
Wire Wire Line
	7650 6350 7900 6350
Wire Wire Line
	7650 6250 7900 6250
Wire Wire Line
	7650 5550 7900 5550
Wire Wire Line
	7650 5450 7900 5450
Wire Wire Line
	7650 5350 7900 5350
Wire Wire Line
	7650 5250 7900 5250
Wire Wire Line
	7650 5150 7900 5150
Wire Wire Line
	7650 5050 7900 5050
Wire Wire Line
	7650 4950 7900 4950
Wire Wire Line
	7650 4850 7900 4850
Wire Wire Line
	5550 1650 5850 1650
Wire Wire Line
	5450 1850 5850 1850
Wire Wire Line
	5450 1950 5850 1950
Wire Wire Line
	4450 1450 5850 1450
Text Label 7650 4850 0    50   ~ 0
D0
Wire Wire Line
	5450 5050 5850 5050
Text Label 5550 5050 0    50   ~ 0
SD_CMD
Connection ~ 5050 6200
Wire Wire Line
	5450 6200 5050 6200
Wire Wire Line
	5850 2950 5100 2950
Wire Wire Line
	5100 2950 5100 2750
Wire Wire Line
	5850 2850 5600 2850
Wire Wire Line
	5600 2450 5600 2850
Wire Wire Line
	8550 3500 8700 3500
Wire Wire Line
	7650 6050 7900 6050
Wire Wire Line
	7650 5950 8050 5950
Wire Wire Line
	7650 5850 8050 5850
Wire Wire Line
	7650 5750 8050 5750
Wire Wire Line
	7650 6150 7900 6150
Wire Wire Line
	7650 5650 8050 5650
Wire Wire Line
	9300 3200 9800 3200
Wire Wire Line
	7650 2850 10000 2850
Wire Wire Line
	8400 1350 8400 1850
Wire Wire Line
	8600 1950 7650 1950
Connection ~ 8600 1950
Connection ~ 8550 3500
Wire Wire Line
	10000 2850 10000 3550
Wire Wire Line
	10000 3550 10850 3550
Wire Wire Line
	10100 2750 10100 3450
Wire Wire Line
	10100 3450 10850 3450
Wire Wire Line
	7650 2750 10100 2750
Text Label 4800 4950 0    50   ~ 0
~LED
Wire Wire Line
	7650 2550 10550 2550
Wire Wire Line
	10850 850  5550 850 
Wire Wire Line
	5550 850  5550 1000
Connection ~ 5550 1000
Wire Wire Line
	6450 1150 6550 1150
Connection ~ 6550 1150
Wire Wire Line
	6550 1150 6650 1150
Connection ~ 6650 1150
Wire Wire Line
	6650 1150 6750 1150
Connection ~ 6750 1150
Connection ~ 6850 1150
Wire Wire Line
	6850 1150 6950 1150
Connection ~ 6950 1150
Wire Wire Line
	6950 1150 7050 1150
Connection ~ 7050 1150
Wire Wire Line
	7050 1150 7150 1150
Wire Wire Line
	6550 6650 6650 6650
Connection ~ 6650 6650
Connection ~ 6850 6650
Wire Wire Line
	6850 6650 6950 6650
$Comp
L Device:R R7
U 1 1
P 1400 4300
F 0 "R7" V 1300 4300 50  0000 C CNN
F 1 "100R" V 1500 4300 50  0000 C CNN
F 2 "Resistor_SMD:R_0603_1608Metric_Pad0.98x0.95mm_HandSolder" V 1330 4300 50  0001 C CNN
F 3 "~" H 1400 4300 50  0001 C CNN
	1    1400 4300
	0    1    1    0   
$EndComp
$Comp
L Device:R R8
U 1 1
P 1400 4400
F 0 "R8" V 1300 4400 50  0000 C CNN
F 1 "100R" V 1500 4400 50  0000 C CNN
F 2 "Resistor_SMD:R_0603_1608Metric_Pad0.98x0.95mm_HandSolder" V 1330 4400 50  0001 C CNN
F 3 "~" H 1400 4400 50  0001 C CNN
	1    1400 4400
	0    1    1    0   
$EndComp
$Comp
L Device:R R9
U 1 1
P 1400 4500
F 0 "R9" V 1300 4500 50  0000 C CNN
F 1 "100R" V 1500 4500 50  0000 C CNN
F 2 "Resistor_SMD:R_0603_1608Metric_Pad0.98x0.95mm_HandSolder" V 1330 4500 50  0001 C CNN
F 3 "~" H 1400 4500 50  0001 C CNN
	1    1400 4500
	0    1    1    0   
$EndComp
$Comp
L Device:R R10
U 1 1
P 1400 4600
F 0 "R10" V 1300 4600 50  0000 C CNN
F 1 "100R" V 1500 4600 50  0000 C CNN
F 2 "Resistor_SMD:R_0603_1608Metric_Pad0.98x0.95mm_HandSolder" V 1330 4600 50  0001 C CNN
F 3 "~" H 1400 4600 50  0001 C CNN
	1    1400 4600
	0    1    1    0   
$EndComp
$Comp
L Device:R R11
U 1 1
P 1400 4900
F 0 "R11" V 1300 4900 50  0000 C CNN
F 1 "100R" V 1500 4900 50  0000 C CNN
F 2 "Resistor_SMD:R_0603_1608Metric_Pad0.98x0.95mm_HandSolder" V 1330 4900 50  0001 C CNN
F 3 "~" H 1400 4900 50  0001 C CNN
	1    1400 4900
	0    1    1    0   
$EndComp
$Comp
L Device:R R12
U 1 1
P 1400 5000
F 0 "R12" V 1300 5000 50  0000 C CNN
F 1 "100R" V 1500 5000 50  0000 C CNN
F 2 "Resistor_SMD:R_0603_1608Metric_Pad0.98x0.95mm_HandSolder" V 1330 5000 50  0001 C CNN
F 3 "~" H 1400 5000 50  0001 C CNN
	1    1400 5000
	0    1    1    0   
$EndComp
$Comp
L Device:R R13
U 1 1
P 1400 5100
F 0 "R13" V 1300 5100 50  0000 C CNN
F 1 "100R" V 1500 5100 50  0000 C CNN
F 2 "Resistor_SMD:R_0603_1608Metric_Pad0.98x0.95mm_HandSolder" V 1330 5100 50  0001 C CNN
F 3 "~" H 1400 5100 50  0001 C CNN
	1    1400 5100
	0    1    1    0   
$EndComp
$Comp
L Device:R R14
U 1 1
P 1400 5200
F 0 "R14" V 1300 5200 50  0000 C CNN
F 1 "100R" V 1500 5200 50  0000 C CNN
F 2 "Resistor_SMD:R_0603_1608Metric_Pad0.98x0.95mm_HandSolder" V 1330 5200 50  0001 C CNN
F 3 "~" H 1400 5200 50  0001 C CNN
	1    1400 5200
	0    1    1    0   
$EndComp
$Comp
L KungFuFlash-rescue:C64-Exp-Port-C64-Exp-Port U1
U 1 1
P 2000 2600
F 0 "U1" H 2000 3900 50  0000 C CNN
F 1 "C64-Exp-Port" H 2000 1300 50  0000 C CNN
F 2 "mod:C64-Cart" H 2000 1150 50  0001 C CNN
F 3 "DOCUMENTATION" H 2000 1050 50  0001 C CNN
	1    2000 2600
	1    0    0    -1  
$EndComp
Wire Wire Line
	1100 2750 1250 2750
Entry Wire Line
	1000 2850 1100 2750
Text Label 1100 2750 0    50   ~ 0
CDMA
$Comp
L Device:R R15
U 1 1
P 1400 5450
F 0 "R15" V 1300 5450 50  0000 C CNN
F 1 "100R" V 1500 5450 50  0000 C CNN
F 2 "Resistor_SMD:R_0603_1608Metric_Pad0.98x0.95mm_HandSolder" V 1330 5450 50  0001 C CNN
F 3 "~" H 1400 5450 50  0001 C CNN
	1    1400 5450
	0    1    1    0   
$EndComp
Wire Bus Line
	900  5550 1800 5550
Connection ~ 1800 5550
Wire Bus Line
	1800 5550 3000 5550
Wire Wire Line
	1550 5450 1700 5450
Entry Wire Line
	1700 5450 1800 5550
Entry Wire Line
	1000 5350 1100 5450
Wire Wire Line
	1100 5450 1250 5450
Text Label 1550 5450 0    50   ~ 0
DMA
Text Label 1100 5450 0    50   ~ 0
CDMA
Wire Bus Line
	900  2850 900  5550
Wire Wire Line
	5850 4850 5600 4850
Text Label 5600 4850 0    50   ~ 0
DMA
Wire Bus Line
	1000 1950 1000 2750
Wire Bus Line
	5000 3750 5000 4450
Wire Bus Line
	1800 4400 1800 5550
Wire Bus Line
	8000 3250 8000 4750
Wire Bus Line
	3000 1750 3000 5550
Wire Bus Line
	1000 2850 1000 5350
$EndSCHEMATC
